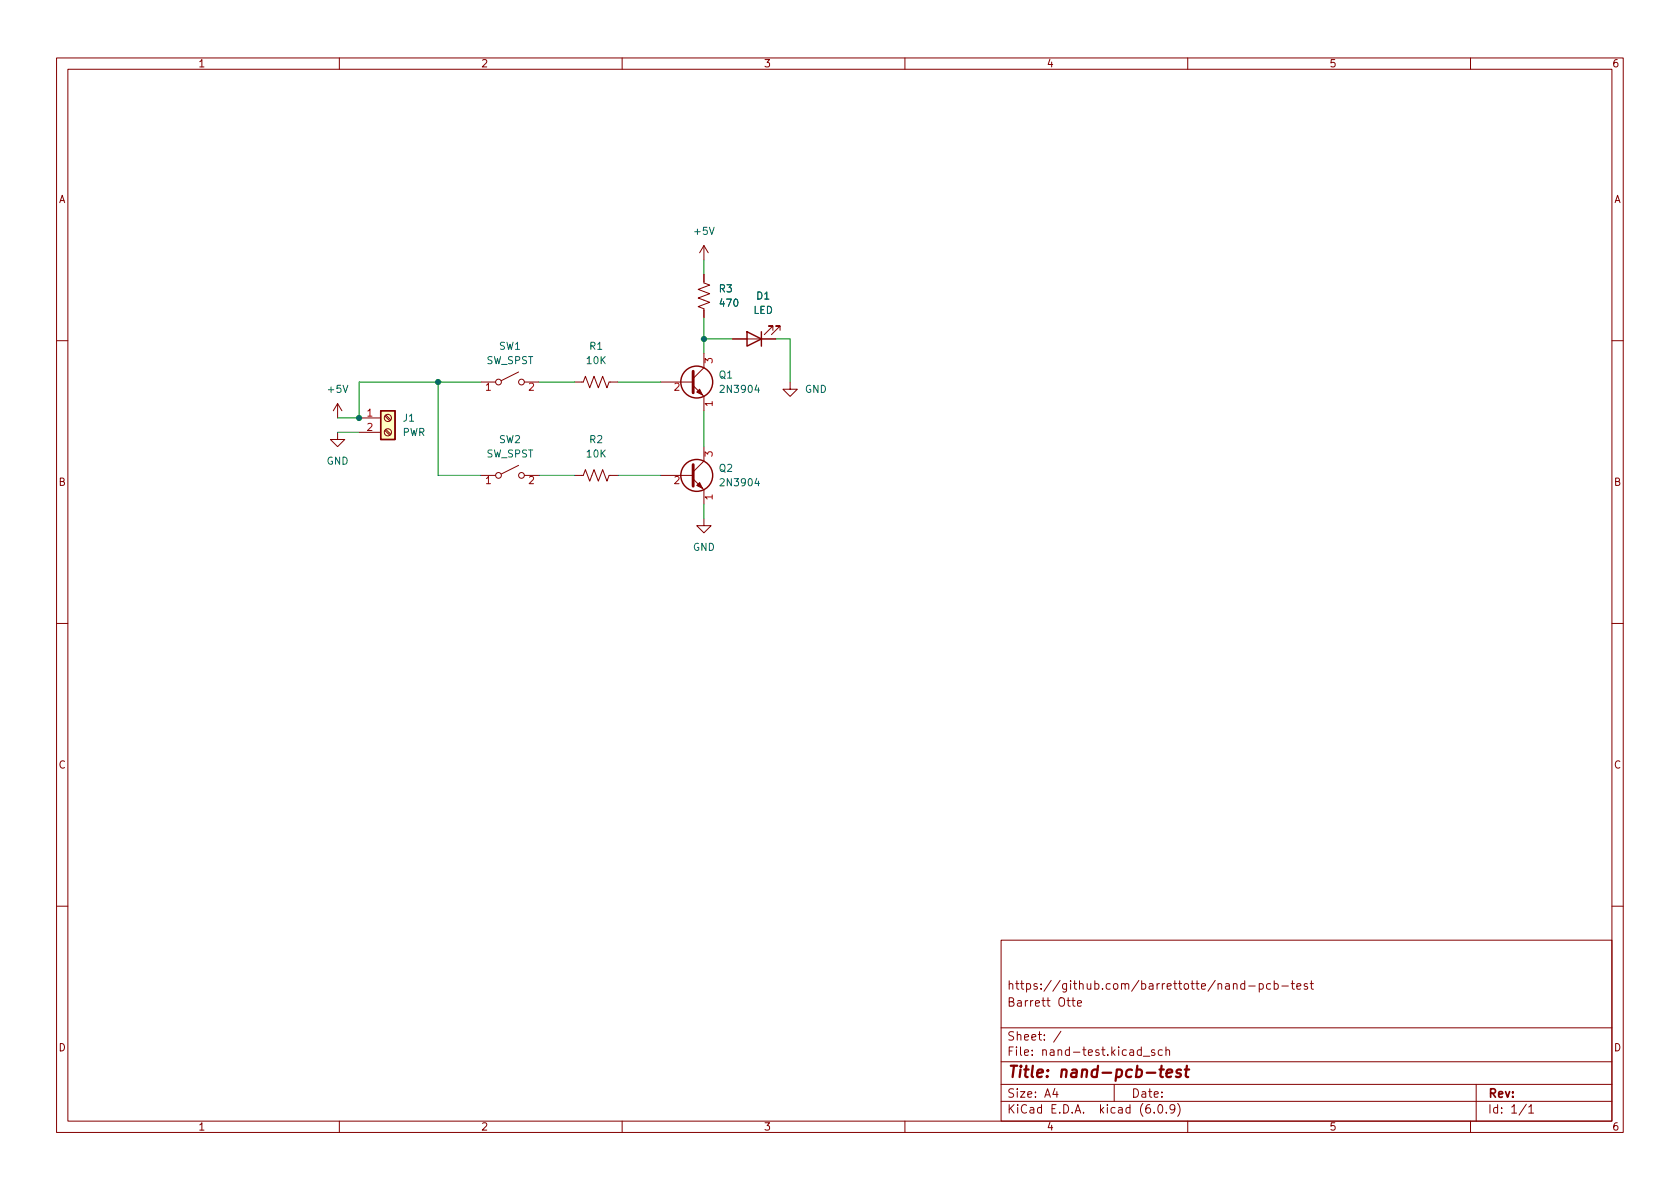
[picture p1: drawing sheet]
<svg xmlns="http://www.w3.org/2000/svg" width="297mm" height="210mm" viewBox="0 0 297 210" stroke-linecap="round" stroke-linejoin="round" font-family="sans-serif">
<g fill="none" stroke="#840000" stroke-width=".18">
<path d="M10 10.2h277v190.1h-277zM12 12.2h273v186.1h-273zM60 10.2v2M110 10.2v2M160 10.2v2M210 10.2v2M260 10.2v2M124.5 48.5v1.5l1 .4-2.1 .8 2.1 .7-2.1 .8 2.1 .8-2.1 .7 1.1 .4v1.5M124.5 43.4v2.6M124.5 43.4l-.8 1.3M124.5 43.4l.7 1.3M129.5 59.9h7.7"/>
<path d="M136.7 58.4v-.7h-.8h.8l-1.6 1.5M137.9 58.4v-.7h-.7h.7l-1.5 1.5M10 60.2h2M59.7 76.4v1.3h1.3l-1.3 1.3-1.3-1.3h1.3M59.7 71.4l-.8 1.2M59.7 71.4v2.5M59.7 71.4l.8 1.2M63.5 73.9h3.8M63.5 76.4h3.8M68 76.1l.9 .9M68 73.6l.9 .8M68.2 75.9l.9 .9"/>
<path d="M68.2 73.4l.9 .8M85.1 67.6h2.5M91.7 65.8l-3.1 1.5M92.7 67.6h2.5M101.6 67.6h1.5l.4-1.1 .8 2.1 .7-2.1 .8 2.1 .8-2.1 .7 2.1 .4-1h1.5M116.8 67.6h5.8M122.6 68.2l1.9 1.9v2.5M124.5 79v2.5l-1.9 1.9M124.5 62.5v2.5l-1.9 1.9M139.7 67.6v1.2h1.3l-1.3 1.3-1.3-1.3h1.3M285 60.2h2M85.1 84.1h2.5"/>
<path d="M91.7 82.3l-3.1 1.5M92.7 84.1h2.5M101.6 84.1h1.5l.4-1 .8 2 .7-2 .8 2 .8-2 .7 2 .4-1h1.5M116.8 84.1h5.8M122.6 84.7l1.9 1.9v2.5M124.5 91.7v1.3h1.2l-1.2 1.2-1.3-1.2h1.3M10 110.2h2M285 110.2h2M10 160.2h2M177 166.3h108v32h-108zM189.5 176.9h.6M189.7 176.4v1.3l.4 .2"/>
<path d="M190.5 177.4l.7-.1-.1-.3-.4-.1-.2 .2 .1 .8h.5M218.1 174.1l.2-.2 .3 .1 .1 .9M220.1 174l-.5-.1-.2 .3v.4l.1 .3h.6M220.1 173.4v1.5M220.8 174.4h1.1M222.6 174l.5-.1 .3 .3v.4l-.2 .3h-.6M222.6 173.9v1.5M224.6 174l-.4-.1-.3 .3v.4l.2 .3h.5M225.3 174l.4-.1 .3 .3v.4l-.1 .3h-.6M225.3 173.4v1.5M226.6 174.4h1.2M228.3 173.9h.6"/>
<path d="M228.5 173.4v1.3l.4 .2M229.3 174.4l.7-.1-.1-.3-.4-.1-.2 .2 .1 .8h.5M231.1 174l-.3-.1-.2 .2v.3l.5 .1v.4h-.5M231.6 173.9h.6M231.9 173.4v1.3l.3 .2M285 160.2h2M60 198.3v2M110 198.3v2M160 198.3v2M177 194.8h108M177 191.8h108M177 187.8h108"/>
<path d="M177 181.8h108M186.5 192.5l-.4 1h1M186.9 193v1M187.6 182.4l-1.3 1.9M197 191.8v3M201.8 185.7l-.4-.1-.3 .3v.4l.1 .3h.6M201.8 185.1v1.5M202.1 186.8h1.2M204.1 196.7v.1M204.1 185.7l-.3-.1-.2 .2v.3l.5 .1v.4h-.5M204.9 195.4l.2-.1a.81 .81 0 0 1 .6 .7 .81 .81 0 0 1-.3 .8h-.2a.81 .81 0 0 1-.6-.6 .81 .81 0 0 1 .3-.8zM205.5 185.7l-.4-.1-.3 .3v.4l.1 .3h.6"/>
<path d="M206.1 185.8l.3-.2 .3 .1 .1 .9M206.1 185.1v1.5M206.2 196.7v.1M207.7 196l-.3 .3h-.3l-.2-.3 .1-.6 .4-.1 .2 .2a.99 .99 0 0 1-.3 1.3h-.3M208.2 195.1a1.72 1.72 0 0 1 0 2.3M210 198.3v2M260 198.3v2M261 191.8v6.5M269.9 195.3l-1.3 1.9M270.3 195.8l.4-.5v1.5M270.3 196.8h.9"/>
<circle cx="68.6" cy="76.4" r=".63"/>
<circle cx="68.6" cy="73.9" r=".63"/>
<circle cx="88.1" cy="67.6" r=".51"/>
<circle cx="92.2" cy="67.6" r=".51"/>
<circle cx="88.1" cy="84.1" r=".51"/>
<circle cx="92.2" cy="84.1" r=".51"/>
</g>
<path d="M205 189.1h.8M205.4 188.5l-.2 1.7v.2l.4 .1M206.3 189.8l.9-.2v-.4l-.2-.1-.6 .1-.2 1 .3 .3 .5-.1M208.8 189.2a.49 .49 0 0 0-.8 .3l.1 .2 .4 .1 .3 .3-.1 .3-.2 .1-.6-.1M209.5 189.1h.8M209.9 188.5l-.3 1.7 .1 .2 .4 .1" fill="none" stroke="#840000" stroke-width=".4"/>
<path d="M67.3 72.6h2.5v5.1h-2.5z" fill="#ffffc2" stroke="#ffffc2" stroke-width=".18"/>
<g fill="none" stroke="#840000" stroke-width=".25">
<path d="M132.1 58.7l2.5 1.2-2.5 1.3zM134.6 58.7v2.5M67.3 72.6h2.5v5.1h-2.5z"/>
<circle cx="123.2" cy="67.6" r="2.82"/>
<circle cx="123.2" cy="84.1" r="2.82"/>
</g>
<path d="M122.6 65.7v3.8M122.6 82.2v3.8" fill="none" stroke="#840000" stroke-width=".51"/>
<g fill="#840000" stroke="#840000" stroke-width=".18">
<path d="M123.2 85.8l.5-.5 .5 1.1z"/>
<path d="M123.2 69.3l.5-.5 .5 1z"/>
</g>
<g fill="none" stroke="#009600" stroke-width=".18">
<path d="M124.5 46v2.5M124.5 56.1v6.4M124.5 59.9h5M137.2 59.9h2.5v7.7M59.7 76.4h3.8M77.5 67.6v16.5h7.6M85.1 67.6h-21.6v6.3h-3.8M95.2 67.6h6.4M109.2 67.6h7.6M124.5 72.6v6.4M95.2 84.1h6.4M109.2 84.1h7.6"/>
<path d="M124.5 89.1v2.6"/>
</g>
<g fill="#009600" stroke="#009600" stroke-width=".18">
<circle cx="63.5" cy="73.9" r=".46"/>
<circle cx="124.5" cy="59.9" r=".46"/>
<circle cx="77.5" cy="67.6" r=".46"/>
</g>
<text font-size="2.8" fill="#840000" x="178" y="190.6">Title: nand-pcb-test</text>
<g font-size="2.1" fill="#840000">
<text x="178" y="178">Barrett Otte</text>
<text x="178" y="175">https://github.com/barrettotte/nand-pcb-test</text>
<text x="178" y="184">Sheet: /</text>
<text x="178" y="186.7">File: nand-test.kicad_sch</text>
<text x="178" y="196.9">KiCad E.D.A. kicad (6.0.9)</text>
<text x="178" y="194.1">Size: A4</text>
<text x="200" y="194.1">Date:</text>
<text x="263" y="194.1">Rev:</text>
<text x="263" y="196.9">Id: 1/1</text>
</g>
<g font-size="1.8" fill="#840000">
<text x="35" y="11.9">1</text>
<text x="85" y="11.9">2</text>
<text x="135" y="11.9">3</text>
<text x="185" y="11.9">4</text>
<text x="235" y="11.9">5</text>
<text x="285" y="11.9">6</text>
<text x="10.3" y="35.9">A</text>
<text x="285.3" y="35.9">A</text>
<text x="10.3" y="85.9">B</text>
<text x="285.3" y="85.9">B</text>
<text x="10.3" y="135.9">C</text>
<text x="285.3" y="135.9">C</text>
<text x="10.3" y="185.9">D</text>
<text x="285.3" y="185.9">D</text>
<text x="35" y="199.9">1</text>
<text x="85" y="199.9">2</text>
<text x="135" y="199.9">3</text>
<text x="185" y="199.9">4</text>
<text x="235" y="199.9">5</text>
<text x="285" y="199.9">6</text>
</g>
<g font-size="1.8" fill="#006464">
<text x="122.9" y="41.5">+5V</text>
<text x="127.2" y="51.7">R3</text>
<text x="133.8" y="53">D1</text>
<text x="127.4" y="54.2">470</text>
<text x="133.2" y="55.5">LED</text>
<text x="85.9" y="64.4">SW_SPST</text>
<text x="88.3" y="61.8">SW1</text>
<text x="103.8" y="64.4">10K</text>
<text x="104.3" y="61.8">R1</text>
<text x="58.1" y="69.5">+5V</text>
<text x="127.2" y="66.9">Q1</text>
<text x="127.7" y="69.5">2N3904</text>
<text x="142.3" y="69.5">GND</text>
<text x="71.1" y="77.1">PWR</text>
<text x="71.3" y="74.5">J1</text>
<text x="57.7" y="82.2">GND</text>
<text x="85.9" y="80.9">SW_SPST</text>
<text x="88.3" y="78.4">SW2</text>
<text x="103.8" y="80.9">10K</text>
<text x="104.3" y="78.4">R2</text>
<text x="127.2" y="83.4">Q2</text>
<text x="127.7" y="86">2N3904</text>
<text x="122.5" y="97.4">GND</text>
</g>
<g font-size="1.8" fill="#a90000">
<text x="126" y="64.2" transform="rotate(-90 126 64.2)">3</text>
<text x="85.9" y="69.1">1</text>
<text x="93.5" y="69.1">2</text>
<text x="119.2" y="69.1">2</text>
<text x="126" y="71.9" transform="rotate(-90 126 71.9)">1</text>
<text x="64.9" y="73.7">1</text>
<text x="64.9" y="76.2">2</text>
<text x="126" y="80.8" transform="rotate(-90 126 80.8)">3</text>
<text x="85.9" y="85.6">1</text>
<text x="93.5" y="85.6">2</text>
<text x="119.2" y="85.6">2</text>
<text x="126" y="88.4" transform="rotate(-90 126 88.4)">1</text>
</g>
</svg>
